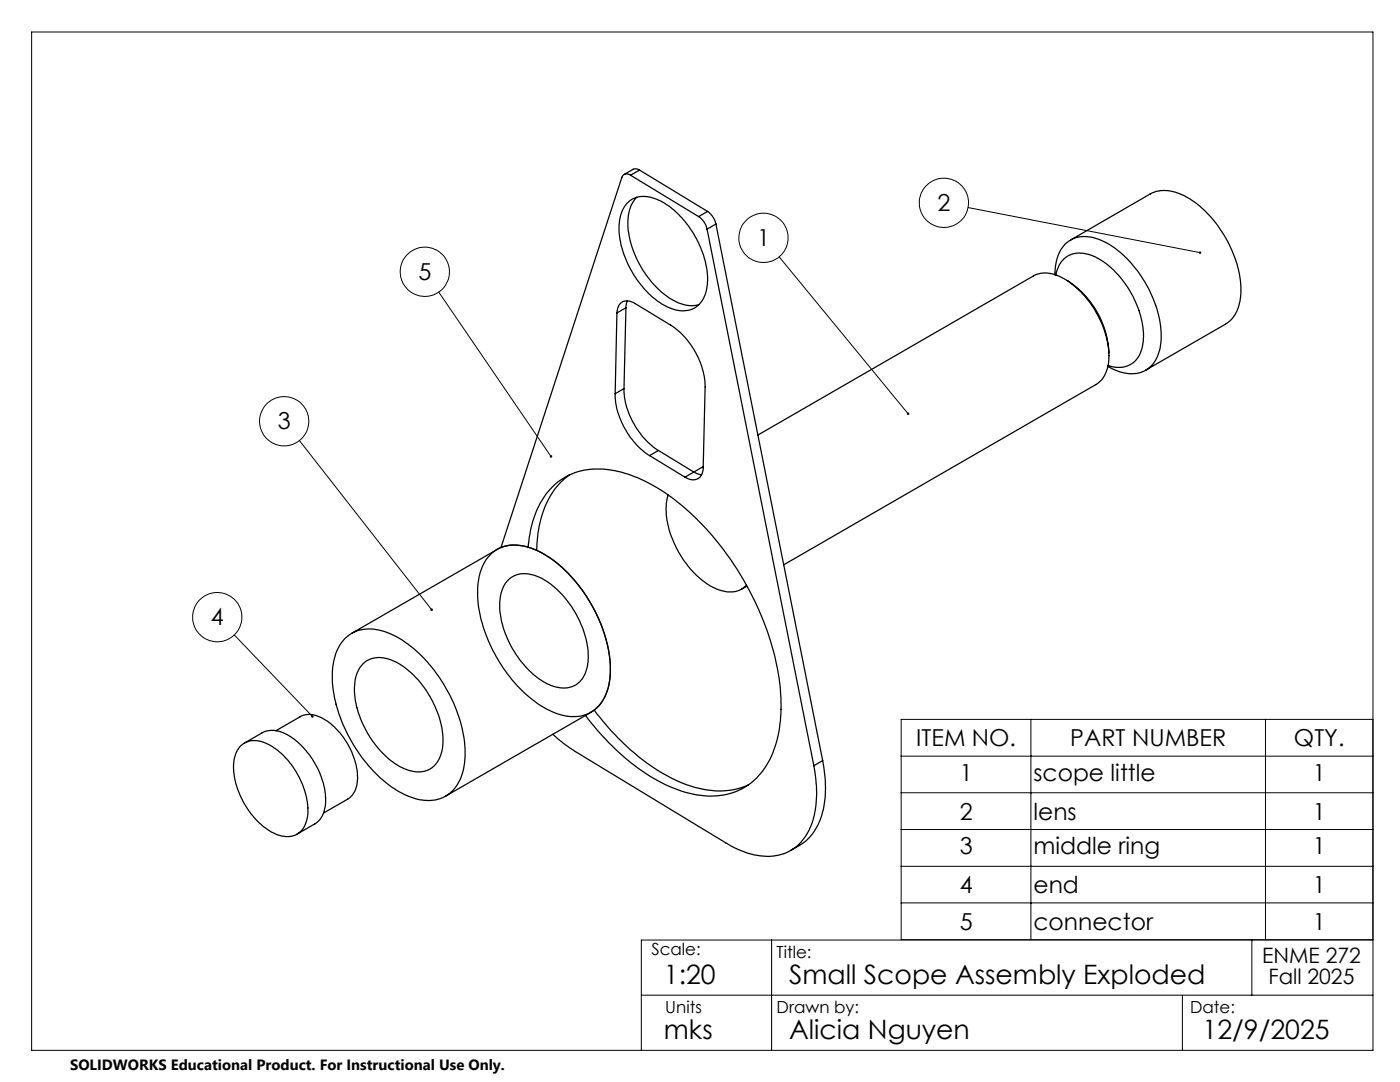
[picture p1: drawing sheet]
<svg xmlns="http://www.w3.org/2000/svg" width="279mm" height="216mm" viewBox="0 0 279 216" stroke-linecap="round" stroke-linejoin="round" font-family="sans-serif">
<g fill="none" stroke="#000" stroke-width=".25">
<path d="M125.8 35l-.2-.2a.99 .99 0 0 0-1.5 .6l-24.1 73.9M125.8 35l13.6 8.2M127.1 39.4a8.6 8.6 0 0 0-1.5 7.8 19.3 19.3 0 0 0 9.5 13.1l2 .6 1.2 .1 1.2-.2M127.6 33.9l-.6-.2h-.5l-1.9 1.1M127.6 33.9l-1.8 1.1M127.6 33.9l13.6 8.3M125.1 40.6a5.1 5.1 0 0 1 6.1-.8 17.9 17.9 0 0 1 8.7 10 12.6 12.6 0 0 1 .6 9.5 4.7 4.7 0 0 1-6.4 2.3 16.8 16.8 0 0 1-8.7-8.6 14.3 14.3 0 0 1-1.3-10.7zM139.4 43.2l1 1 .7 1.5M141.1 45.7l21.3 107.1M141.2 42.2l1 1 .7 1.5M141.2 42.2l-1.8 1M142.9 44.7l-1.8 1"/>
<path d="M142.9 44.7l21.3 107.1M210.5 54.8a7.7 7.7 0 0 1 3-6.8 7 7 0 0 1 7.1 .3 22.9 22.9 0 0 1 9.9 12.2 14.8 14.8 0 0 1 .4 10.8 5.6 5.6 0 0 1-7.2 3l-2.6-1.2M210.7 54.9a4.8 4.8 0 0 1 4.4-4.4 10.4 10.4 0 0 1 7.7 4 19.1 19.1 0 0 1 5.4 13.6 5.3 5.3 0 0 1-3.8 5.1l-1.5 .1-1.7-.4M212.9 56a18.1 18.1 0 0 1 8.4 14.4M213.6 47.9l16-9.2a7.4 7.4 0 0 1 7.2 .6 23.1 23.1 0 0 1 10.8 19.2 7.3 7.3 0 0 1-3.1 6.2l-15.9 9.2M122.8 78.6a15.6 15.6 0 0 0 6.8 12.3M123.1 62.4a2.09 2.09 0 0 1 2.2-2.4l1.2 .4 7.3 4.5a15.7 15.7 0 0 1 6.9 12.3l-.4 16.1a2.09 2.09 0 0 1-2.2 2.4l-1.4-.5M123.1 62.4l-.3 16.2M124.5 77.5a15.6 15.6 0 0 0 6.9 12.4M124.5 77.5l-1.7 1.1M124.9 61.4l-1.8 1M124.9 61.4l-.4 16.1"/>
<path d="M125.2 60l-.3 1.4M113.6 94.8a15.8 15.8 0 0 0-6.1 10.7l-.4 4.3M129.6 90.9l7.1 4.3M131.4 89.9l-1.8 1M131.4 89.9l7.1 4.3M133.3 98.8a14.7 14.7 0 0 0 1.7 10.5 17.2 17.2 0 0 0 8.3 8.4 5 5 0 0 0 5.7-.9M138.5 94.2l1.5 .5M138.5 94.2l-1.8 1M140.3 93.1l-1.8 1.1M151.2 86.8l55-31.7a6.3 6.3 0 0 1 6.5 .7 19.4 19.4 0 0 1 8.6 16 6.2 6.2 0 0 1-2.6 4.9l-62.3 36M98.2 110.3a7.6 7.6 0 0 1 8-.8 24.3 24.3 0 0 1 11.6 10.7 26.2 26.2 0 0 1 3.9 15.1 8.3 8.3 0 0 1-4.6 7.2 10 10 0 0 1-8.8-1.5 29.5 29.5 0 0 1-13-22 10.7 10.7 0 0 1 2.9-8.7zM101.7 115.5a5.9 5.9 0 0 1 6.8 .1 19.4 19.4 0 0 1 8.9 15.6 5.8 5.8 0 0 1-3.1 5.7 7.1 7.1 0 0 1-6.6-1.3 19.5 19.5 0 0 1-8-15.3 6.5 6.5 0 0 1 2-4.8z"/>
<path d="M105.4 109.2a18.4 18.4 0 0 1 5.2-12.4 13.6 13.6 0 0 1 12.8-2.7 34.5 34.5 0 0 1 16.3 10.1 57.6 57.6 0 0 1 16.1 33.5 25.6 25.6 0 0 1-2.4 14.2 13.1 13.1 0 0 1-15 6.6 33.4 33.4 0 0 1-16.2-9.7l-3.1-3.2-2.3-2.9M149 116.9l-1 .6M68.9 127.3a7.6 7.6 0 0 1 8.1-1.2 24.1 24.1 0 0 1 11.4 10.1 25.9 25.9 0 0 1 4.3 16.1 8.3 8.3 0 0 1-4.3 6.8 10 10 0 0 1-8.9-1.2 29.6 29.6 0 0 1-12.5-17.9 15.1 15.1 0 0 1 .8-11.3zM70.2 126.4l29-16.8a8.4 8.4 0 0 1 7.6 .1 26 26 0 0 1 12 12.3 23.5 23.5 0 0 1 2.7 14.8 8.1 8.1 0 0 1-3.6 5.3l-29 16.8M72.5 132.4a5.4 5.4 0 0 1 6.1-.5 19.1 19.1 0 0 1 9.7 14 7.5 7.5 0 0 1-2.2 7.3 5.9 5.9 0 0 1-6.1-.1 19.1 19.1 0 0 1-9.2-16.3l.1-1.4 .4-1.3zM48 148.8a4.7 4.7 0 0 1 5.8-.2 16.2 16.2 0 0 1 7.6 14 4.6 4.6 0 0 1-2.7 4.1 6.6 6.6 0 0 1-6.1-1.7 16.3 16.3 0 0 1-6-12.7l.5-2.1zM48.8 148.3l3.5-2.1a5.3 5.3 0 0 1 5.6 .7 16.5 16.5 0 0 1 7.1 13.3 4.9 4.9 0 0 1-2.2 4.2l-3.5 2M55.1 145.8l4.8-2.8a4.8 4.8 0 0 1 5.1 .7 14.5 14.5 0 0 1 6.3 12.3 4.3 4.3 0 0 1-1.9 3.5l-4.8 2.7M110.3 146.5l2.2 1.8 2.3 1.7 30 18.2a14.2 14.2 0 0 0 10.7 2.4 9.5 9.5 0 0 0 6.9-7.5 22.7 22.7 0 0 0 0-10.3M118.6 141.7a45.3 45.3 0 0 0 17 14.3 17.1 17.1 0 0 0 13.2 .9l.5-.3M164.2 151.8a20.6 20.6 0 0 1-1 12.8l-.9 1.5a8.6 8.6 0 0 1-2.7 2.6l-1.8 1M164.2 151.8l-1.8 1"/>
</g>
<g fill="none" stroke="#000" stroke-width=".2">
<path d="M6.3 6.4h267.7v203.2h-267.7zM87.6 58.3l22.4 32.8M155.5 51.3l25.7 31.2M193.2 41.4l46.3 9M59.8 87.9l26.3 33.8M46.7 126.7l15.6 16.2M179.8 150.9h94.2M179.8 158.2h94.2M205.7 143.5v44M252.6 143.5v44M274 143.5h-94.2v44h94.2M179.8 165.5h94.2"/>
<path d="M179.8 172.9h94.2M128 198.6h146M154 187.6v22M179.8 180.2h94.2M236 198.6v11M249.8 187.6v11M274 187.6h-146v22"/>
<circle cx="84.8" cy="54.2" r="4.9"/>
<circle cx="152.4" cy="47.5" r="4.9"/>
<circle cx="188.4" cy="40.5" r="4.9"/>
<circle cx="56.7" cy="84.1" r="4.9"/>
<circle cx="43.4" cy="123.2" r="4.9"/>
</g>
<path d="M62.2 142.8a.26 .26 0 0 0-.1 .3 .26 .26 0 0 0 .4 .1l-.2-.3 .2 .3a.26 .26 0 0 0 0-.4 .26 .26 0 0 0-.3 0zM86 121.5a.25 .25 0 0 0 0 .3 .25 .25 0 0 0 .3 0l-.2-.1 .2 .1 .1-.1a.25 .25 0 0 0-.1-.2 .25 .25 0 0 0-.3 0zM109.8 90.9l-.1 .3 .2 .1h.2l-.1-.2 .2 .1a.25 .25 0 0 0 0-.3 .25 .25 0 0 0-.4 0zM181 82.4a.26 .26 0 0 0 0 .3 .26 .26 0 0 0 .4 .1l-.2-.3 .2 .3a.25 .25 0 0 0 0-.4 .25 .25 0 0 0-.4 0zM239.4 50.2h-.1a.25 .25 0 0 0 .1 .4 .25 .25 0 0 0 .3-.2h-.2h.2a.25 .25 0 0 0-.1-.2 .25 .25 0 0 0-.2 0z" fill="#000"/>
<g font-size="5.3">
<text x="132.5" y="196.4">1:20</text>
<text x="157.5" y="196.4">Small Scope Assembly Exploded</text>
<text x="132.5" y="207.4">mks</text>
<text x="157.5" y="207.4">Alicia Nguyen</text>
<text x="240" y="207.4">12/9/2025</text>
</g>
<g font-size="4.7">
<text x="187.1" y="42.1">2</text>
<text x="151.1" y="49.1">1</text>
<text x="83.5" y="55.9">5</text>
<text x="55.4" y="85.7">3</text>
<text x="42.1" y="124.8">4</text>
<text x="182.9" y="148.9">ITEM NO.</text>
<text x="213.6" y="148.9">PART NUMBER</text>
<text x="258.2" y="148.9">QTY.</text>
<text x="191.5" y="155.8">1</text>
<text x="206.3" y="155.8">scope little</text>
<text x="262" y="155.8">1</text>
<text x="191.5" y="163.5">2</text>
<text x="206.3" y="163.5">lens</text>
<text x="262" y="163.5">1</text>
<text x="191.5" y="170.4">3</text>
<text x="206.3" y="170.4">middle ring</text>
<text x="262" y="170.4">1</text>
<text x="191.5" y="178.2">4</text>
<text x="206.3" y="178.2">end</text>
<text x="262" y="178.2">1</text>
<text x="191.5" y="185.5">5</text>
<text x="206.3" y="185.5">connector</text>
<text x="262" y="185.5">1</text>
</g>
<g font-size="4.2">
<text x="251.9" y="192.2">ENME 272</text>
<text x="253.2" y="196.4">Fall 2025</text>
</g>
<g font-size="3.3">
<text x="130" y="190.6">Scale:</text>
<text x="155" y="191.2">Title:</text>
<text x="132.8" y="202.2">Units</text>
<text x="155" y="202.2">Drawn by:</text>
<text x="237.5" y="202.2">Date:</text>
</g>
<text font-size="3" x="14" y="213.5">SOLIDWORKS Educational Product. For Instructional Use Only.</text>
</svg>
